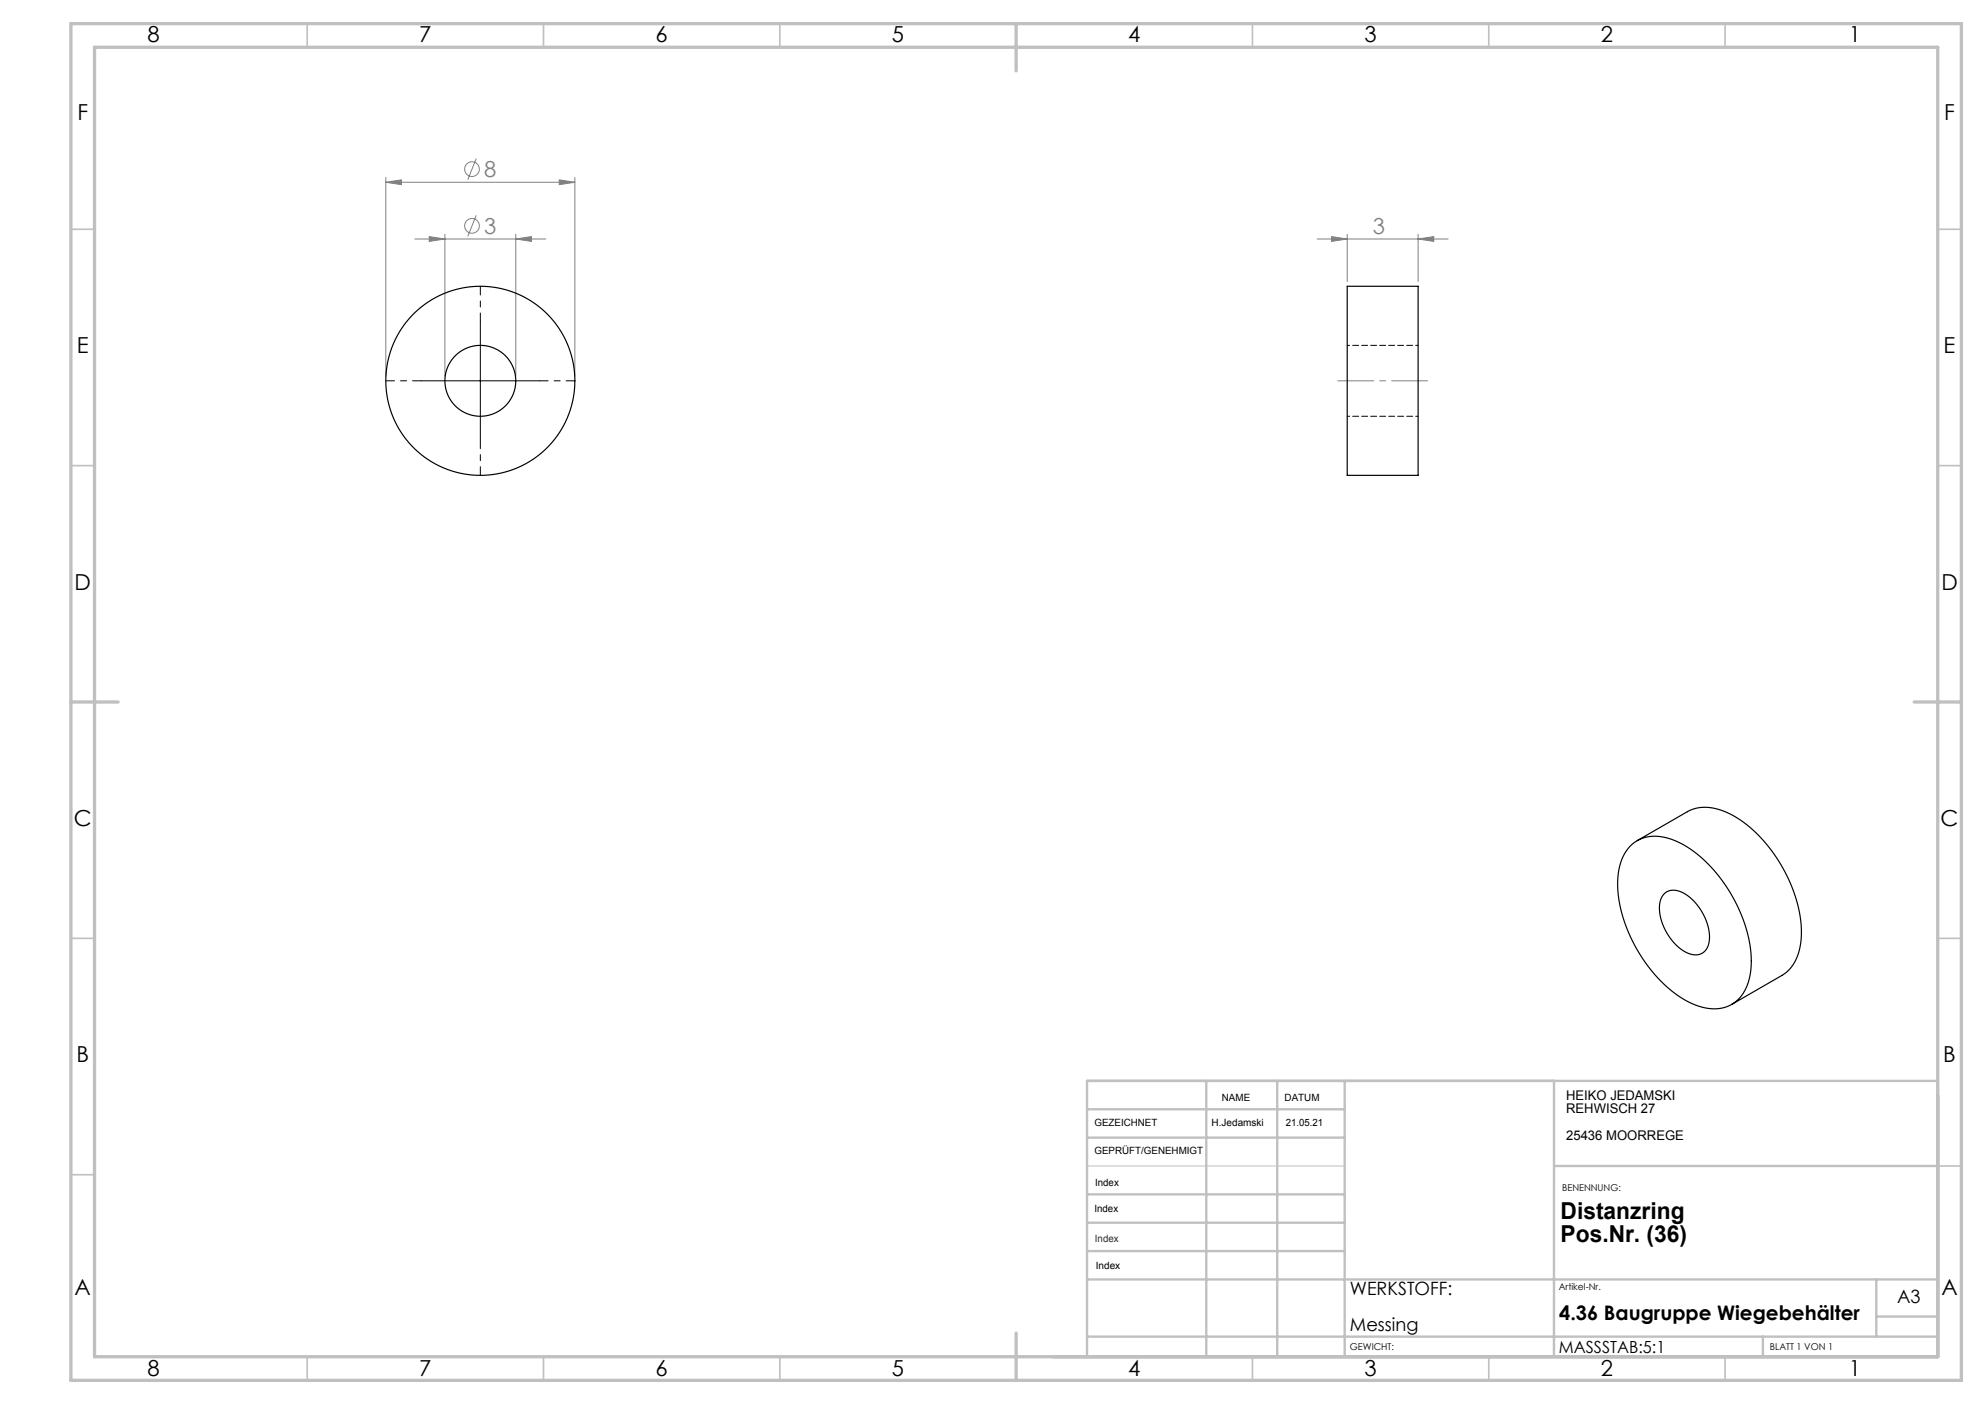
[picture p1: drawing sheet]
<svg xmlns="http://www.w3.org/2000/svg" width="420mm" height="297mm" viewBox="0 0 420 297" stroke-linecap="round" stroke-linejoin="round" font-family="sans-serif">
<g fill="none" stroke="#808080" stroke-width=".21">
<path d="M81.6 38.6l3.3-.6v1.1zM81.6 37.6v42M81.6 38.6h40M100.8 33.6l-1.8 4.4M118.3 38l3.3 .6-3.3 .5zM121.6 37.6v42M87.8 50.6h27.7M90.8 50l3.3 .6-3.3 .5zM94.1 49.6v30M100.8 45.6l-1.8 4.4M109.1 50.6l3.3-.6v1.1zM109.1 49.6v30"/>
<path d="M278.7 50.6h27.7M281.8 50l3.3 .6-3.3 .5zM285.1 49.6v10M300.1 50.6l3.3-.6v1.1zM300.1 49.6v10"/>
<circle cx="99.9" cy="35.8" r="1.56"/>
<circle cx="99.9" cy="47.8" r="1.56"/>
</g>
<path d="M101.6 68.1v-7.5M89.1 80.6h-7.5M101.6 93.1v7.5M114.1 80.6h7.5" fill="none" stroke="#000" stroke-width=".21" stroke-dasharray="15.2 1.3 1.3 1.3" stroke-dashoffset="13.4"/>
<path d="M101.6 68.1v25M89.1 80.6h25" fill="none" stroke="#000" stroke-width=".21"/>
<path d="M302.1 80.6h-19" fill="none" stroke="#808080" stroke-width=".21" stroke-dasharray="15.2 1.3 1.3 1.3" stroke-dashoffset="7.6"/>
<path d="M230 246.7h54.5" fill="none" stroke="#c0c0c0" stroke-width=".21"/>
<g fill="none" stroke="#c0c0c0" stroke-width=".35">
<path d="M65 5v5M115 5v5M165 5v5M265 5v5M315 5v5M365 5v5M15 48.5h5M410 48.5h5M15 98.5h5M410 98.5h5M15 198.5h5M410 198.5h5"/>
<path d="M15 248.5h5M410 246.7h5M65 287v5M115 287v5M165 287v5M265 287v5M315 287v5M365 287v5"/>
</g>
<g fill="none" stroke="#c0c0c0" stroke-width=".5">
<path d="M230 234.7h54.5M255.2 228.7v58.3M270.2 228.7v58.3M284.5 228.7v58.3M328.8 228.7v58.3M410 228.6l-180 .1v58.3M230 252.7h54.5M230 240.7h54.5M230 258.7h54.5M328.8 246.7h81.2M230 264.7h54.5M230 270.7h180"/>
<path d="M397 270.7v12.1M397 278.5h13M230 282.8h180M373 282.8v4.2"/>
</g>
<path d="M15 5h400v287h-400zM20 10h390v277h-390zM215 5v10M15 148.5h10M405 148.5h10M215 282v10" fill="none" stroke="#c0c0c0" stroke-width=".7"/>
<g fill="#808080">
<path d="M300.1 50.6l3.3-.6v1.1zM281.8 50l3.3 .6-3.3 .5z"/>
<path d="M90.8 50l3.3 .6-3.3 .5zM109.1 50.6l3.3-.6v1.1zM81.6 38.6l3.3-.6v1.1zM118.3 38l3.3 .6-3.3 .5z"/>
</g>
<g fill="none" stroke="#000" stroke-width=".25">
<path d="M285.1 60.6h15v40h-15zM345 178.9a8 8 0 0 1 8.9-1.3 27 27 0 0 1 13.2 13 25.2 25.2 0 0 1 3.1 16.1 7.6 7.6 0 0 1-7.1 6.7 16.1 16.1 0 0 1-11.1-5.2 31.6 31.6 0 0 1-9.7-21.2 11.2 11.2 0 0 1 2.7-8.1zM346.4 177.8l10.6-6.1a9.3 9.3 0 0 1 8.7 .3 29.7 29.7 0 0 1 13.5 15.7 21.7 21.7 0 0 1 1.3 14.1 8 8 0 0 1-3.5 4.5l-10.6 6.2M352.2 189a3.8 3.8 0 0 1 4.8 .4 11.3 11.3 0 0 1 4.6 10.1 2.98 2.98 0 0 1-4.6 2.1 11.1 11.1 0 0 1-5.8-10.8l.4-1z"/>
<circle cx="101.6" cy="80.6" r="20"/>
<circle cx="101.6" cy="80.6" r="7.5"/>
</g>
<path d="M300.1 73.1h-15M285.1 88.1h15" fill="none" stroke="#000" stroke-width=".21" stroke-dasharray="1.3 .6" stroke-dashoffset=".8"/>
<g font-size="4.9">
<text x="330.2" y="257.9">Distanzring</text>
<text x="330.2" y="262.8">Pos.Nr. (36)</text>
</g>
<g font-size="4.7">
<text x="31.2" y="9">8</text>
<text x="88.7" y="9">7</text>
<text x="138.7" y="9">6</text>
<text x="188.7" y="9">5</text>
<text x="238.7" y="9">4</text>
<text x="288.7" y="9">3</text>
<text x="338.7" y="9">2</text>
<text x="391.2" y="9">1</text>
<text x="16.4" y="25.5">F</text>
<text x="411.4" y="25.5">F</text>
<text x="16.3" y="74.7">E</text>
<text x="411.2" y="74.7">E</text>
<text x="15.8" y="124.8">D</text>
<text x="410.8" y="124.8">D</text>
<text x="15.6" y="174.8">C</text>
<text x="410.6" y="174.8">C</text>
<text x="16.2" y="224.7">B</text>
<text x="411.2" y="224.7">B</text>
<text x="15.8" y="274">A</text>
<text x="410.8" y="274">A</text>
<text x="31.2" y="291">8</text>
<text x="88.7" y="291">7</text>
<text x="138.7" y="291">6</text>
<text x="188.7" y="291">5</text>
<text x="238.7" y="291">4</text>
<text x="288.7" y="291">3</text>
<text x="338.7" y="291">2</text>
<text x="391.2" y="291">1</text>
</g>
<g font-size="4.7" fill="#808080">
<text x="102.4" y="37.5">8</text>
<text x="102.4" y="49.5">3</text>
<text x="290.4" y="49.5">3</text>
</g>
<text font-size="4.2" x="329.9" y="279.2">4.36 Baugruppe Wiegebehälter</text>
<g font-size="3.9">
<text x="285.6" y="273.9">WERKSTOFF:</text>
<text x="401.4" y="275.6">A3</text>
<text x="285.6" y="281.6">Messing</text>
</g>
<text font-size="3.5" x="329.9" y="286.3">MASSSTAB:5:1</text>
<g font-size="2.8">
<text x="331.4" y="232.7">HEIKO JEDAMSKI</text>
<text x="331.4" y="235.5">REHWISCH 27</text>
<text x="331.4" y="241.1">25436 MOORREGE</text>
</g>
<g font-size="2.1">
<text x="258.5" y="232.8">NAME</text>
<text x="271.8" y="232.9">DATUM</text>
<text x="231.6" y="238.2">GEZEICHNET</text>
<text x="256.4" y="238.2">H.Jedamski</text>
<text x="272" y="238.2">21.05.21</text>
<text x="231.6" y="244.2">GEPRÜFT/GENEHMIGT</text>
<text x="231.7" y="250.8">Index</text>
<text x="231.6" y="256.4">Index</text>
<text x="231.9" y="268.5">Index</text>
</g>
<text font-size="2.1" fill="#400040" x="231.7" y="262.7">Index</text>
<g font-size="2">
<text x="330.5" y="251.9">BENENNUNG:</text>
<text x="329.8" y="272.9">Artikel-Nr.</text>
<text x="285.6" y="285.5">GEWICHT:</text>
<text x="374.5" y="285.6">BLATT 1 VON 1</text>
</g>
</svg>
